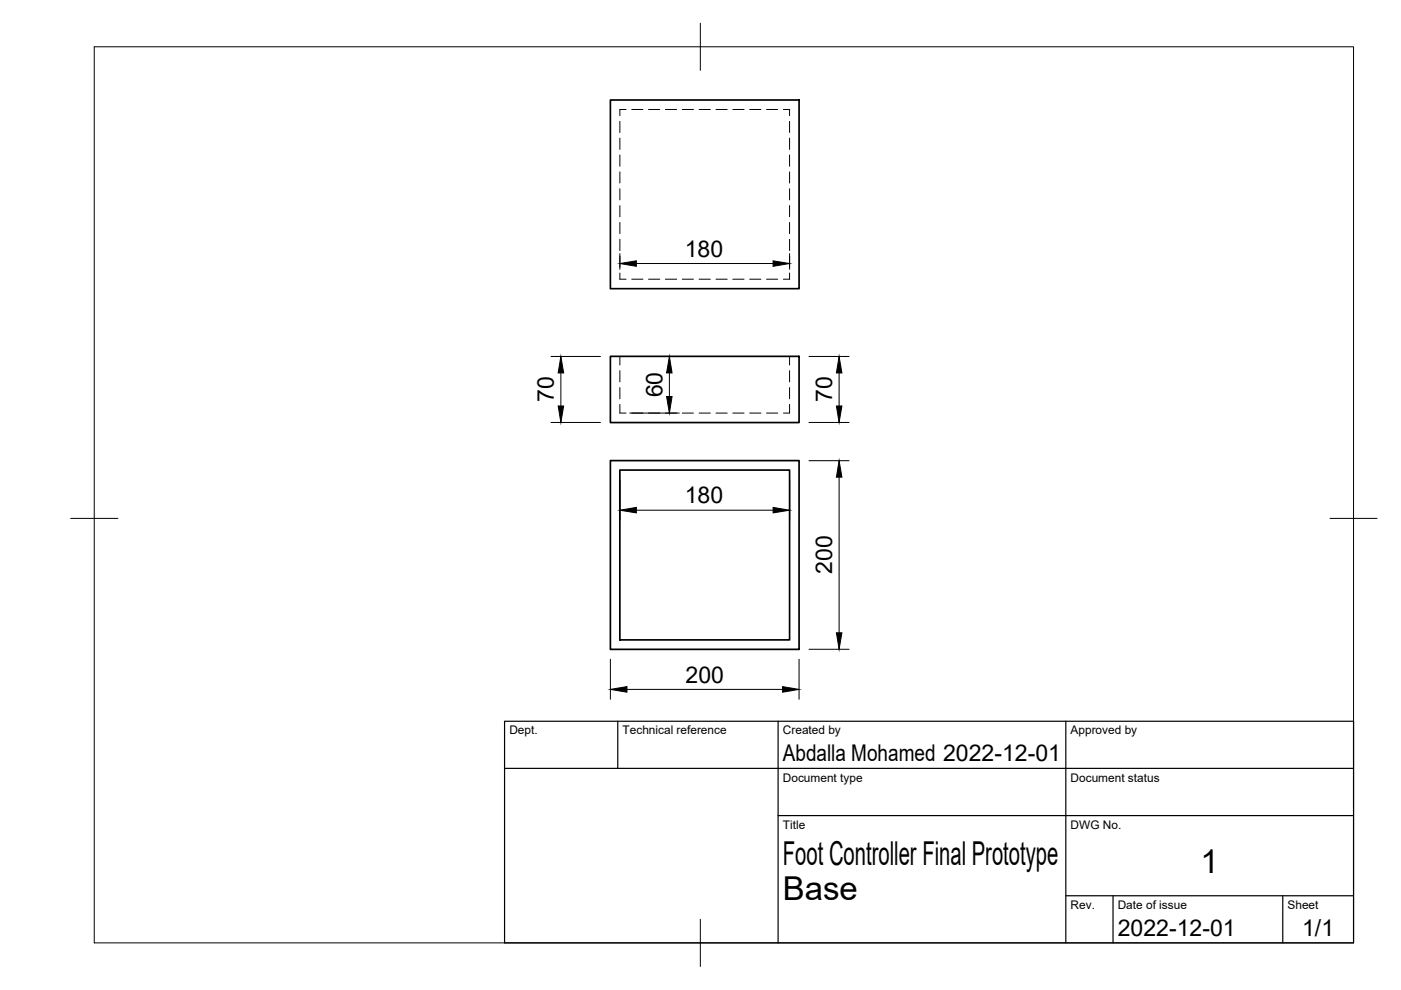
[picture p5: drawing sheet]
<svg xmlns="http://www.w3.org/2000/svg" width="297mm" height="210mm" viewBox="0 0 297 210" stroke-linecap="round" stroke-linejoin="round" font-family="sans-serif">
<!-- layer: Hidden -->
<g fill="none" stroke="#000" stroke-width=".21">
<path d="M131.4 25.7v2.4M131.4 29.3v2.4M131.4 32.9v2.4M131.4 36.4v2.4M132.7 23.2h-1.3v1.3M133.9 23.2h2.4M137.5 23.2h2.4M141.1 23.2h2.4M144.7 23.2h2.3M148.2 23.2h2.4M151.8 23.2h2.4M155.4 23.2h2.4"/>
<path d="M158.9 23.2h2.4M162.5 23.2h2.4M166.1 23.2h1.3v1.3M167.4 25.7v2.4M167.4 29.3v2.4M167.4 32.9v2.4M167.4 36.4v2.4M131.4 40v2.4M131.4 43.6v2.4M131.4 47.2v2.3M131.4 50.7v2.4M131.4 54.3v2.4"/>
<path d="M131.4 57.9v1.3h1.3M133.9 59.2h2.4M137.5 59.2h2.4M141.1 59.2h2.4M144.7 59.2h2.3M148.2 59.2h2.4M151.8 59.2h2.4M155.4 59.2h2.4M158.9 59.2h2.4M162.5 59.2h2.4M167.4 40v2.4M167.4 43.6v2.4"/>
<path d="M167.4 47.2v2.3M167.4 50.7v2.4M167.4 54.3v2.4M167.4 57.9v1.3h-1.3M131.4 75.6v1.8M131.4 78.6v2.4M167.4 75.6v1.8M167.4 78.6v2.4M131.4 85.7v1.9h1.3M131.4 82.2v2.4M133.9 87.6h2.4M137.5 87.6h2.4"/>
<path d="M141.1 87.6h2.4M144.7 87.6h2.3M148.2 87.6h2.4M151.8 87.6h2.4M155.4 87.6h2.4M158.9 87.6h2.4M162.5 87.6h2.4M167.4 85.7v1.9h-1.3M167.4 82.2v2.4"/>
</g>
<!-- layer: Visible -->
<path d="M129.4 21.2h40v40h-40zM129.4 75.6h40v14h-40zM129.4 97.7h40v40h-40zM131.4 99.7h36v36h-36z" fill="none" stroke="#000" stroke-width=".36"/>
<!-- layer: BORDER -->
<path d="M20 9.9h267v190h-267zM148.5 4.9v10M15 109.9h10M282 109.9h10M148.5 194.9v10" fill="none" stroke="#000" stroke-width=".21"/>
<!-- layer: TITLEBLOCK -->
<path d="M107 152.9h180v47h-180zM131 152.9v10M165 152.9v47M226 152.9v47M107 162.9h180M165 172.9h122M226 189.9h61M236 189.9v10M272 189.9v10" fill="none" stroke="#000" stroke-width=".25"/>
<!-- layer: FD_Dimensions -->
<g fill="none" stroke="#000" stroke-width=".21">
<path d="M131.4 53.8v3.3M134.9 55.9h29M167.4 53.8v3.3M116.8 75.6h10.5M118.9 79.1v7M133.5 75.6h10.5M141.9 79.1v5M171.5 75.6h8.5M177.9 79.1v7M116.8 89.6h10.5M133.5 87.6h10.5M171.5 97.7h8.5"/>
<path d="M171.5 89.6h8.5M131.4 101.8v8.5M134.9 108.2h29M167.4 101.8v8.5M177.9 101.2v33M129.4 139.8v8.5M169.4 139.8v8.5M171.5 137.7h8.5M132.9 146.2h33"/>
</g>
<g fill="#000" stroke="#000" stroke-width=".21">
<path d="M131.4 55.9l3.5-.6v1.2zM163.9 55.3l3.5 .6-3.5 .6zM118.9 75.6l.6 3.5h-1.2zM141.9 75.6l.6 3.5h-1.2zM177.9 75.6l.6 3.5h-1.2zM118.3 86.1h1.2l-.6 3.5zM141.3 84.1h1.2l-.6 3.5zM177.3 86.1h1.2l-.6 3.5zM131.4 108.2l3.5-.6v1.1zM163.9 107.6l3.5 .6-3.5 .5zM177.9 97.7l.6 3.5h-1.2zM177.3 134.2h1.2l-.6 3.5z"/>
<path d="M129.4 146.2l3.5-.6v1.2zM165.9 145.6l3.5 .6-3.5 .6z"/>
</g>
<g font-size="7">
<text x="166" y="183.4">Foot Controller Final Prototype</text>
<text x="254.5" y="185.2">1</text>
<text x="166" y="190.9">Base</text>
</g>
<g font-size="4.9">
<text x="145.2" y="54.4">180</text>
<text x="117.5" y="85.3" transform="rotate(-90 117.5 85.3)">70</text>
<text x="140.5" y="84.3" transform="rotate(-90 140.5 84.3)">60</text>
<text x="176.4" y="85.3" transform="rotate(-90 176.4 85.3)">70</text>
<text x="145.2" y="106.7">180</text>
<text x="176.4" y="121.7" transform="rotate(-90 176.4 121.7)">200</text>
<text x="145.4" y="144.7">200</text>
<text x="166" y="161.4">Abdalla Mohamed 2022-12-01</text>
<text x="237" y="198.4">2022-12-01</text>
<text x="276.1" y="198.6">1/1</text>
</g>
<g font-size="2.5">
<text x="108" y="155.7">Dept.</text>
<text x="132" y="155.7">Technical reference</text>
<text x="166" y="155.7">Created by</text>
<text x="227" y="155.7">Approved by</text>
<text x="166" y="165.7">Document type</text>
<text x="227" y="165.7">Document status</text>
<text x="166" y="175.7">Title</text>
<text x="227" y="175.7">DWG No.</text>
<text x="227" y="192.7">Rev.</text>
<text x="237" y="192.7">Date of issue</text>
<text x="273" y="192.7">Sheet</text>
</g>
</svg>
